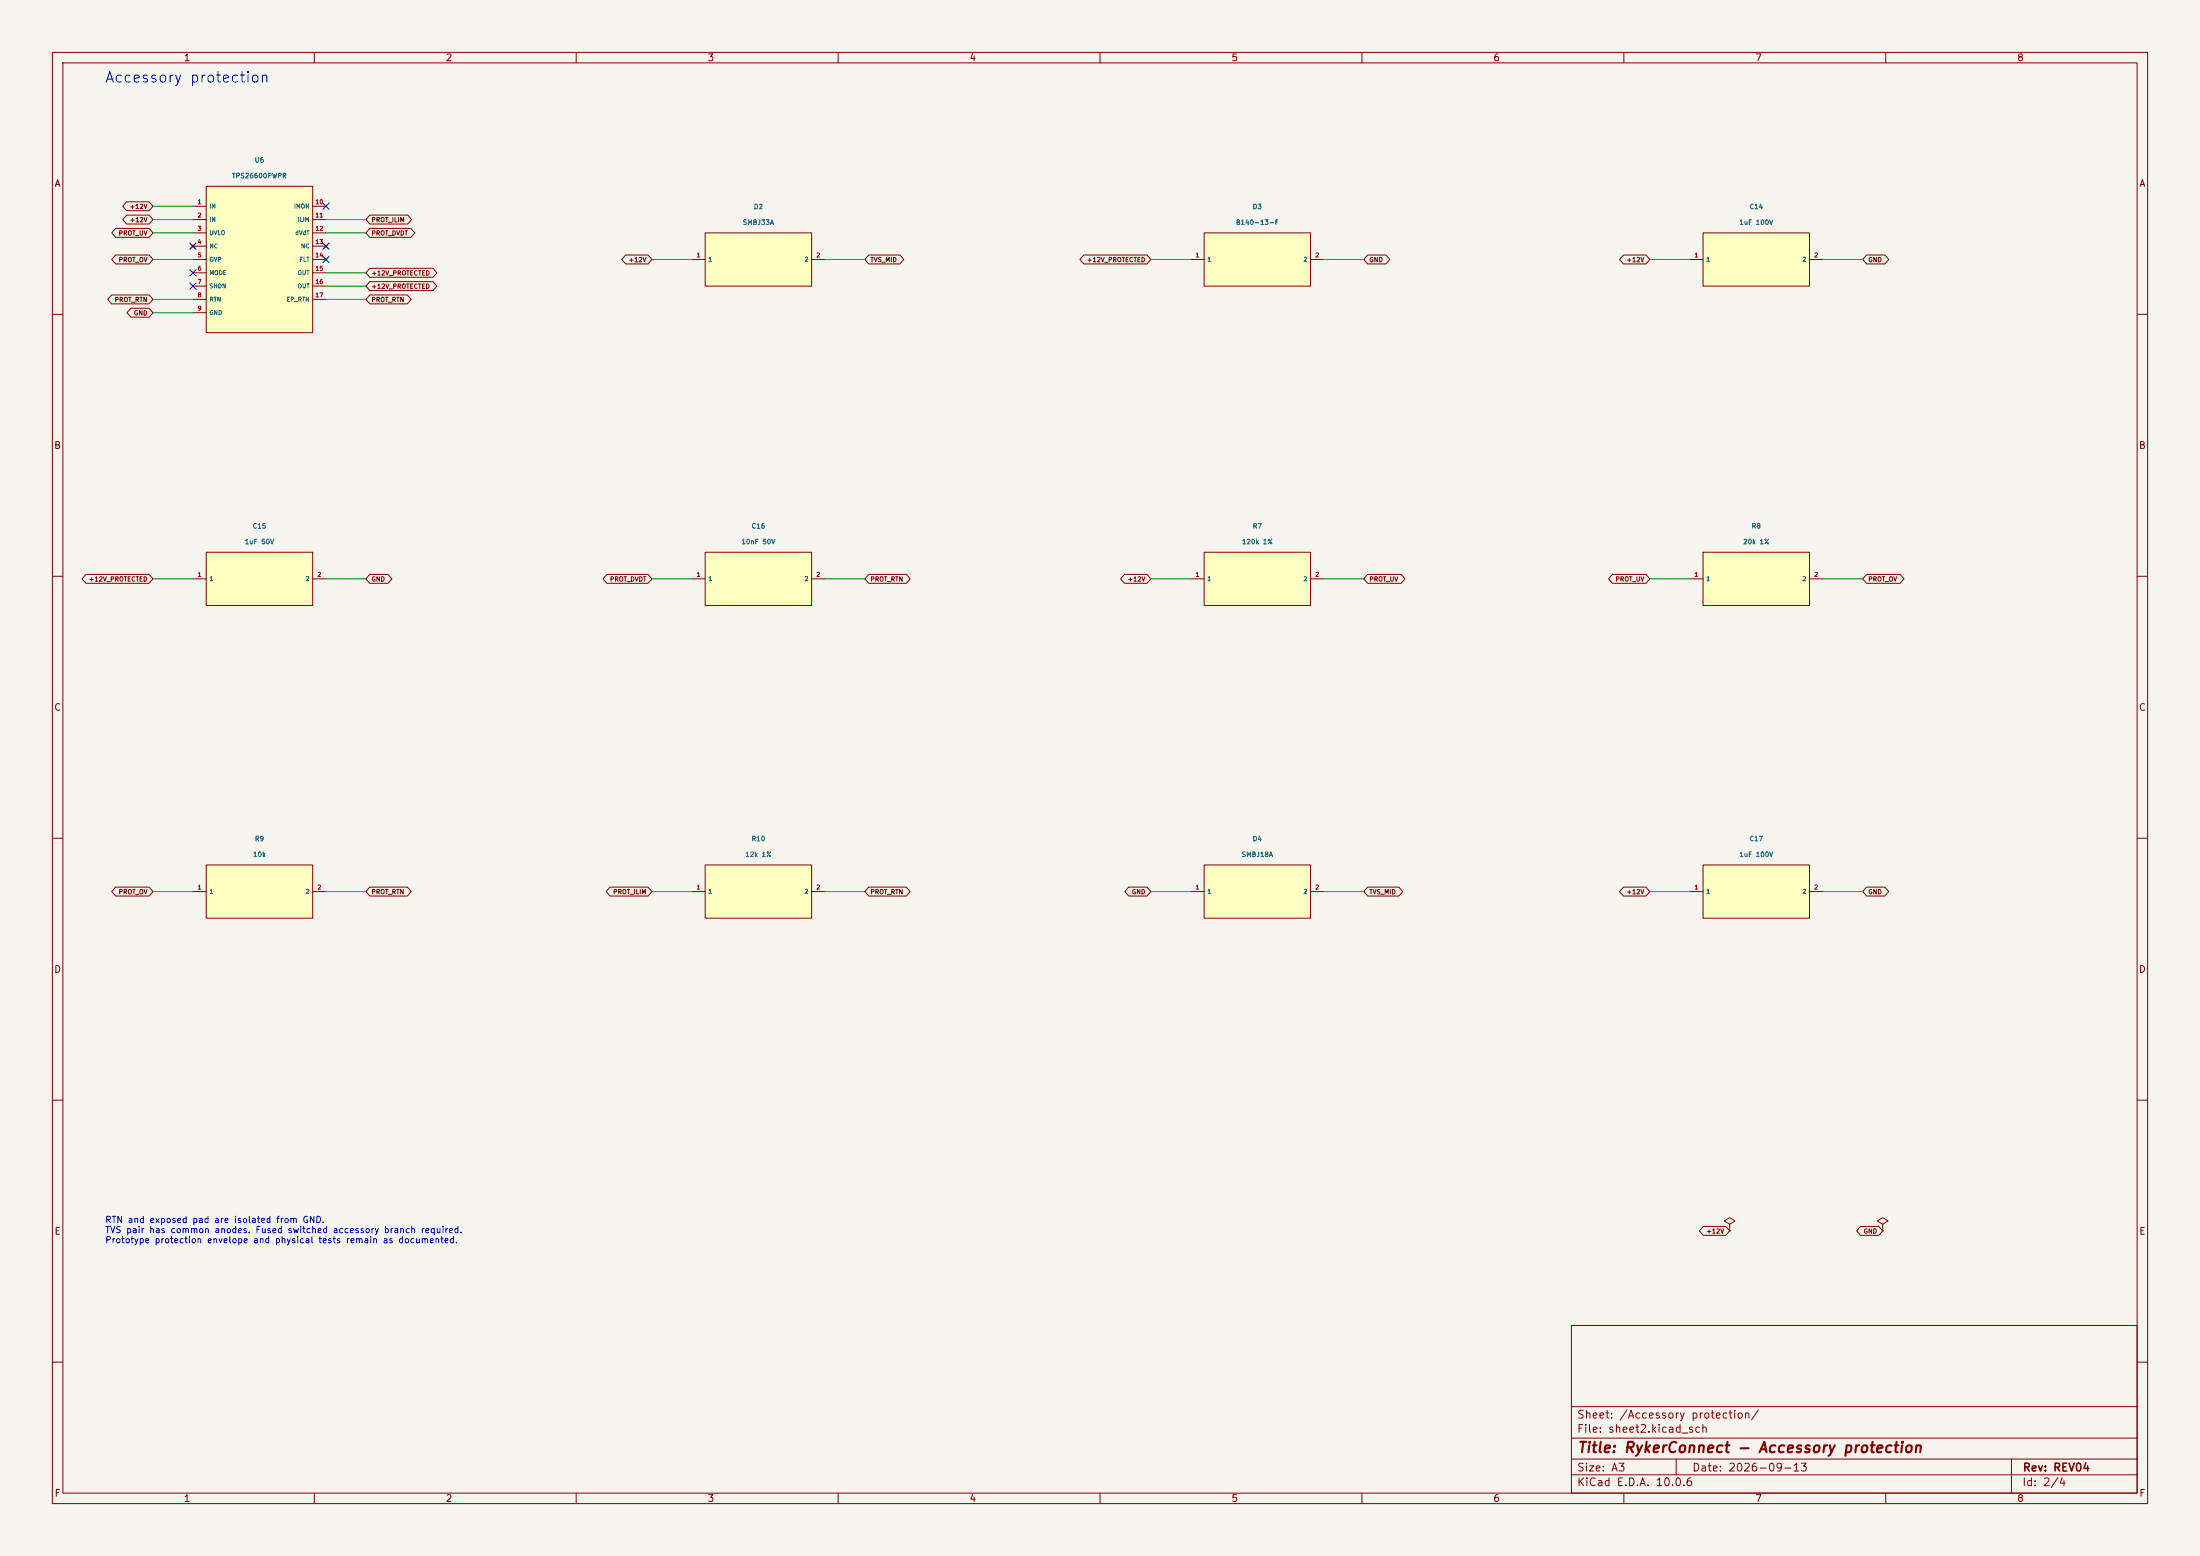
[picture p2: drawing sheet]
(kicad_sch
 (version 20250114)
 (generator "eeschema")
 (paper "A3")
 (title_block
  (title "RykerConnect - Accessory protection")
  (date "2026-09-13")
  (rev "REV04"))
 (lib_symbols
  (symbol "RykerConnect:U6"
   (pin_names
    (offset 0.5)) (in_bom yes) (on_board yes)
   (property "Reference" "U6" (at 0 18.97 0) (effects (font (size 0.9 0.9))))
   (property "Value" "TPS26600PWPR" (at 0 15.97 0) (effects (font (size 0.9 0.9))))
   (symbol "U6_0_1"
    (rectangle (start -10.16 13.97) (end 10.16 -13.97) (stroke (width 0) (type default)) (fill (type background))))
   (symbol "U6_1_1"
    (pin power_in line (at -12.7 10.16 0) (length 2.54) (name "IN" (effects (font (size 0.8 0.8)))) (number "1" (effects (font (size 0.8 0.8)))))
    (pin passive line (at -12.7 7.62 0) (length 2.54) (name "IN" (effects (font (size 0.8 0.8)))) (number "2" (effects (font (size 0.8 0.8)))))
    (pin input line (at -12.7 5.08 0) (length 2.54) (name "UVLO" (effects (font (size 0.8 0.8)))) (number "3" (effects (font (size 0.8 0.8)))))
    (pin no_connect line (at -12.7 2.54 0) (length 2.54) (name "NC" (effects (font (size 0.8 0.8)))) (number "4" (effects (font (size 0.8 0.8)))))
    (pin input line (at -12.7 0.0 0) (length 2.54) (name "OVP" (effects (font (size 0.8 0.8)))) (number "5" (effects (font (size 0.8 0.8)))))
    (pin input line (at -12.7 -2.54 0) (length 2.54) (name "MODE" (effects (font (size 0.8 0.8)))) (number "6" (effects (font (size 0.8 0.8)))))
    (pin input line (at -12.7 -5.08 0) (length 2.54) (name "SHDN" (effects (font (size 0.8 0.8)))) (number "7" (effects (font (size 0.8 0.8)))))
    (pin power_out line (at -12.7 -7.62 0) (length 2.54) (name "RTN" (effects (font (size 0.8 0.8)))) (number "8" (effects (font (size 0.8 0.8)))))
    (pin power_in line (at -12.7 -10.16 0) (length 2.54) (name "GND" (effects (font (size 0.8 0.8)))) (number "9" (effects (font (size 0.8 0.8)))))
    (pin output line (at 12.7 10.16 180) (length 2.54) (name "IMON" (effects (font (size 0.8 0.8)))) (number "10" (effects (font (size 0.8 0.8)))))
    (pin passive line (at 12.7 7.62 180) (length 2.54) (name "ILIM" (effects (font (size 0.8 0.8)))) (number "11" (effects (font (size 0.8 0.8)))))
    (pin passive line (at 12.7 5.08 180) (length 2.54) (name "dVdT" (effects (font (size 0.8 0.8)))) (number "12" (effects (font (size 0.8 0.8)))))
    (pin no_connect line (at 12.7 2.54 180) (length 2.54) (name "NC" (effects (font (size 0.8 0.8)))) (number "13" (effects (font (size 0.8 0.8)))))
    (pin open_collector line (at 12.7 0.0 180) (length 2.54) (name "FLT" (effects (font (size 0.8 0.8)))) (number "14" (effects (font (size 0.8 0.8)))))
    (pin power_out line (at 12.7 -2.54 180) (length 2.54) (name "OUT" (effects (font (size 0.8 0.8)))) (number "15" (effects (font (size 0.8 0.8)))))
    (pin passive line (at 12.7 -5.08 180) (length 2.54) (name "OUT" (effects (font (size 0.8 0.8)))) (number "16" (effects (font (size 0.8 0.8)))))
    (pin passive line (at 12.7 -7.62 180) (length 2.54) (name "EP_RTN" (effects (font (size 0.8 0.8)))) (number "17" (effects (font (size 0.8 0.8)))))))
  (symbol "RykerConnect:D2"
   (pin_names
    (offset 0.5)) (in_bom yes) (on_board yes)
   (property "Reference" "D2" (at 0 10.08 0) (effects (font (size 0.9 0.9))))
   (property "Value" "SMBJ33A" (at 0 7.08 0) (effects (font (size 0.9 0.9))))
   (symbol "D2_0_1"
    (rectangle (start -10.16 5.08) (end 10.16 -5.08) (stroke (width 0) (type default)) (fill (type background))))
   (symbol "D2_1_1"
    (pin passive line (at -12.7 0.0 0) (length 2.54) (name "1" (effects (font (size 0.8 0.8)))) (number "1" (effects (font (size 0.8 0.8)))))
    (pin passive line (at 12.7 0.0 180) (length 2.54) (name "2" (effects (font (size 0.8 0.8)))) (number "2" (effects (font (size 0.8 0.8)))))))
  (symbol "RykerConnect:D3"
   (pin_names
    (offset 0.5)) (in_bom yes) (on_board yes)
   (property "Reference" "D3" (at 0 10.08 0) (effects (font (size 0.9 0.9))))
   (property "Value" "B140-13-F" (at 0 7.08 0) (effects (font (size 0.9 0.9))))
   (symbol "D3_0_1"
    (rectangle (start -10.16 5.08) (end 10.16 -5.08) (stroke (width 0) (type default)) (fill (type background))))
   (symbol "D3_1_1"
    (pin passive line (at -12.7 0.0 0) (length 2.54) (name "1" (effects (font (size 0.8 0.8)))) (number "1" (effects (font (size 0.8 0.8)))))
    (pin passive line (at 12.7 0.0 180) (length 2.54) (name "2" (effects (font (size 0.8 0.8)))) (number "2" (effects (font (size 0.8 0.8)))))))
  (symbol "RykerConnect:C14"
   (pin_names
    (offset 0.5)) (in_bom yes) (on_board yes)
   (property "Reference" "C14" (at 0 10.08 0) (effects (font (size 0.9 0.9))))
   (property "Value" "1uF 100V" (at 0 7.08 0) (effects (font (size 0.9 0.9))))
   (symbol "C14_0_1"
    (rectangle (start -10.16 5.08) (end 10.16 -5.08) (stroke (width 0) (type default)) (fill (type background))))
   (symbol "C14_1_1"
    (pin passive line (at -12.7 0.0 0) (length 2.54) (name "1" (effects (font (size 0.8 0.8)))) (number "1" (effects (font (size 0.8 0.8)))))
    (pin passive line (at 12.7 0.0 180) (length 2.54) (name "2" (effects (font (size 0.8 0.8)))) (number "2" (effects (font (size 0.8 0.8)))))))
  (symbol "RykerConnect:C15"
   (pin_names
    (offset 0.5)) (in_bom yes) (on_board yes)
   (property "Reference" "C15" (at 0 10.08 0) (effects (font (size 0.9 0.9))))
   (property "Value" "1uF 50V" (at 0 7.08 0) (effects (font (size 0.9 0.9))))
   (symbol "C15_0_1"
    (rectangle (start -10.16 5.08) (end 10.16 -5.08) (stroke (width 0) (type default)) (fill (type background))))
   (symbol "C15_1_1"
    (pin passive line (at -12.7 0.0 0) (length 2.54) (name "1" (effects (font (size 0.8 0.8)))) (number "1" (effects (font (size 0.8 0.8)))))
    (pin passive line (at 12.7 0.0 180) (length 2.54) (name "2" (effects (font (size 0.8 0.8)))) (number "2" (effects (font (size 0.8 0.8)))))))
  (symbol "RykerConnect:C16"
   (pin_names
    (offset 0.5)) (in_bom yes) (on_board yes)
   (property "Reference" "C16" (at 0 10.08 0) (effects (font (size 0.9 0.9))))
   (property "Value" "10nF 50V" (at 0 7.08 0) (effects (font (size 0.9 0.9))))
   (symbol "C16_0_1"
    (rectangle (start -10.16 5.08) (end 10.16 -5.08) (stroke (width 0) (type default)) (fill (type background))))
   (symbol "C16_1_1"
    (pin passive line (at -12.7 0.0 0) (length 2.54) (name "1" (effects (font (size 0.8 0.8)))) (number "1" (effects (font (size 0.8 0.8)))))
    (pin passive line (at 12.7 0.0 180) (length 2.54) (name "2" (effects (font (size 0.8 0.8)))) (number "2" (effects (font (size 0.8 0.8)))))))
  (symbol "RykerConnect:R7"
   (pin_names
    (offset 0.5)) (in_bom yes) (on_board yes)
   (property "Reference" "R7" (at 0 10.08 0) (effects (font (size 0.9 0.9))))
   (property "Value" "120k 1%" (at 0 7.08 0) (effects (font (size 0.9 0.9))))
   (symbol "R7_0_1"
    (rectangle (start -10.16 5.08) (end 10.16 -5.08) (stroke (width 0) (type default)) (fill (type background))))
   (symbol "R7_1_1"
    (pin passive line (at -12.7 0.0 0) (length 2.54) (name "1" (effects (font (size 0.8 0.8)))) (number "1" (effects (font (size 0.8 0.8)))))
    (pin passive line (at 12.7 0.0 180) (length 2.54) (name "2" (effects (font (size 0.8 0.8)))) (number "2" (effects (font (size 0.8 0.8)))))))
  (symbol "RykerConnect:R8"
   (pin_names
    (offset 0.5)) (in_bom yes) (on_board yes)
   (property "Reference" "R8" (at 0 10.08 0) (effects (font (size 0.9 0.9))))
   (property "Value" "20k 1%" (at 0 7.08 0) (effects (font (size 0.9 0.9))))
   (symbol "R8_0_1"
    (rectangle (start -10.16 5.08) (end 10.16 -5.08) (stroke (width 0) (type default)) (fill (type background))))
   (symbol "R8_1_1"
    (pin passive line (at -12.7 0.0 0) (length 2.54) (name "1" (effects (font (size 0.8 0.8)))) (number "1" (effects (font (size 0.8 0.8)))))
    (pin passive line (at 12.7 0.0 180) (length 2.54) (name "2" (effects (font (size 0.8 0.8)))) (number "2" (effects (font (size 0.8 0.8)))))))
  (symbol "RykerConnect:R9"
   (pin_names
    (offset 0.5)) (in_bom yes) (on_board yes)
   (property "Reference" "R9" (at 0 10.08 0) (effects (font (size 0.9 0.9))))
   (property "Value" "10k" (at 0 7.08 0) (effects (font (size 0.9 0.9))))
   (symbol "R9_0_1"
    (rectangle (start -10.16 5.08) (end 10.16 -5.08) (stroke (width 0) (type default)) (fill (type background))))
   (symbol "R9_1_1"
    (pin passive line (at -12.7 0.0 0) (length 2.54) (name "1" (effects (font (size 0.8 0.8)))) (number "1" (effects (font (size 0.8 0.8)))))
    (pin passive line (at 12.7 0.0 180) (length 2.54) (name "2" (effects (font (size 0.8 0.8)))) (number "2" (effects (font (size 0.8 0.8)))))))
  (symbol "RykerConnect:R10"
   (pin_names
    (offset 0.5)) (in_bom yes) (on_board yes)
   (property "Reference" "R10" (at 0 10.08 0) (effects (font (size 0.9 0.9))))
   (property "Value" "12k 1%" (at 0 7.08 0) (effects (font (size 0.9 0.9))))
   (symbol "R10_0_1"
    (rectangle (start -10.16 5.08) (end 10.16 -5.08) (stroke (width 0) (type default)) (fill (type background))))
   (symbol "R10_1_1"
    (pin passive line (at -12.7 0.0 0) (length 2.54) (name "1" (effects (font (size 0.8 0.8)))) (number "1" (effects (font (size 0.8 0.8)))))
    (pin passive line (at 12.7 0.0 180) (length 2.54) (name "2" (effects (font (size 0.8 0.8)))) (number "2" (effects (font (size 0.8 0.8)))))))
  (symbol "RykerConnect:D4"
   (pin_names
    (offset 0.5)) (in_bom yes) (on_board yes)
   (property "Reference" "D4" (at 0 10.08 0) (effects (font (size 0.9 0.9))))
   (property "Value" "SMBJ18A" (at 0 7.08 0) (effects (font (size 0.9 0.9))))
   (symbol "D4_0_1"
    (rectangle (start -10.16 5.08) (end 10.16 -5.08) (stroke (width 0) (type default)) (fill (type background))))
   (symbol "D4_1_1"
    (pin passive line (at -12.7 0.0 0) (length 2.54) (name "1" (effects (font (size 0.8 0.8)))) (number "1" (effects (font (size 0.8 0.8)))))
    (pin passive line (at 12.7 0.0 180) (length 2.54) (name "2" (effects (font (size 0.8 0.8)))) (number "2" (effects (font (size 0.8 0.8)))))))
  (symbol "RykerConnect:C17"
   (pin_names
    (offset 0.5)) (in_bom yes) (on_board yes)
   (property "Reference" "C17" (at 0 10.08 0) (effects (font (size 0.9 0.9))))
   (property "Value" "1uF 100V" (at 0 7.08 0) (effects (font (size 0.9 0.9))))
   (symbol "C17_0_1"
    (rectangle (start -10.16 5.08) (end 10.16 -5.08) (stroke (width 0) (type default)) (fill (type background))))
   (symbol "C17_1_1"
    (pin passive line (at -12.7 0.0 0) (length 2.54) (name "1" (effects (font (size 0.8 0.8)))) (number "1" (effects (font (size 0.8 0.8)))))
    (pin passive line (at 12.7 0.0 180) (length 2.54) (name "2" (effects (font (size 0.8 0.8)))) (number "2" (effects (font (size 0.8 0.8)))))))
  (symbol "power:PWR_FLAG"
   (power global)
   (pin_numbers (hide yes))
   (pin_names
    (offset 0) (hide yes)) (exclude_from_sim no) (in_bom yes) (on_board yes)
   (in_pos_files yes)
   (duplicate_pin_numbers_are_jumpers no)
   (property "Reference" "#FLG" (at 0 1.905 0) (show_name no) (do_not_autoplace no) (hide yes) (effects (font (size 1.27 1.27))))
   (property "Value" "PWR_FLAG" (at 0 3.81 0) (show_name no) (do_not_autoplace no) (effects (font (size 1.27 1.27))))
   (property "Footprint" "" (at 0 0 0) (show_name no) (do_not_autoplace no) (hide yes) (effects (font (size 1.27 1.27))))
   (property "Datasheet" "" (at 0 0 0) (show_name no) (do_not_autoplace no) (hide yes) (effects (font (size 1.27 1.27))))
   (property "Description" "Special symbol for telling ERC where power comes from" (at 0 0 0) (show_name no) (do_not_autoplace no) (hide yes) (effects (font (size 1.27 1.27))))
   (symbol "PWR_FLAG_0_0"
    (pin power_out line (at 0 0 90) (length 0) (name "" (effects (font (size 1.27 1.27)))) (number "1" (effects (font (size 1.27 1.27))))))
   (symbol "PWR_FLAG_0_1"
    (polyline (pts (xy 0 0) (xy 0 1.27) (xy -1.016 1.905) (xy 0 2.54) (xy 1.016 1.905) (xy 0 1.27)) (stroke (width 0) (type default)) (fill (type none))))
   (embedded_fonts no)))
 (text "Accessory protection"
  (at 20 15 0)
  (effects (font (size 2 2)) (justify left)))
 (wire
  (pts (xy 36.83 39.37) (xy 29.21 39.37))
  (stroke (width 0) (type default)))
 (global_label "+12V"
  (shape bidirectional)
  (at 29.21 39.37 180)
  (effects (font (size 0.85 0.85)) (justify right)))
 (wire
  (pts (xy 36.83 41.91) (xy 29.21 41.91))
  (stroke (width 0) (type default)))
 (global_label "+12V"
  (shape bidirectional)
  (at 29.21 41.91 180)
  (effects (font (size 0.85 0.85)) (justify right)))
 (wire
  (pts (xy 36.83 44.45) (xy 29.21 44.45))
  (stroke (width 0) (type default)))
 (global_label "PROT_UV"
  (shape bidirectional)
  (at 29.21 44.45 180)
  (effects (font (size 0.85 0.85)) (justify right)))
 (no_connect
  (at 36.83 46.99))
 (wire
  (pts (xy 36.83 49.53) (xy 29.21 49.53))
  (stroke (width 0) (type default)))
 (global_label "PROT_OV"
  (shape bidirectional)
  (at 29.21 49.53 180)
  (effects (font (size 0.85 0.85)) (justify right)))
 (no_connect
  (at 36.83 52.07))
 (no_connect
  (at 36.83 54.61))
 (wire
  (pts (xy 36.83 57.15) (xy 29.21 57.15))
  (stroke (width 0) (type default)))
 (global_label "PROT_RTN"
  (shape bidirectional)
  (at 29.21 57.15 180)
  (effects (font (size 0.85 0.85)) (justify right)))
 (wire
  (pts (xy 36.83 59.69) (xy 29.21 59.69))
  (stroke (width 0) (type default)))
 (global_label "GND"
  (shape bidirectional)
  (at 29.21 59.69 180)
  (effects (font (size 0.85 0.85)) (justify right)))
 (no_connect
  (at 62.23 39.37))
 (wire
  (pts (xy 62.23 41.91) (xy 69.85 41.91))
  (stroke (width 0) (type default)))
 (global_label "PROT_ILIM"
  (shape bidirectional)
  (at 69.85 41.91 0)
  (effects (font (size 0.85 0.85)) (justify left)))
 (wire
  (pts (xy 62.23 44.45) (xy 69.85 44.45))
  (stroke (width 0) (type default)))
 (global_label "PROT_DVDT"
  (shape bidirectional)
  (at 69.85 44.45 0)
  (effects (font (size 0.85 0.85)) (justify left)))
 (no_connect
  (at 62.23 46.99))
 (no_connect
  (at 62.23 49.53))
 (wire
  (pts (xy 62.23 52.07) (xy 69.85 52.07))
  (stroke (width 0) (type default)))
 (global_label "+12V_PROTECTED"
  (shape bidirectional)
  (at 69.85 52.07 0)
  (effects (font (size 0.85 0.85)) (justify left)))
 (wire
  (pts (xy 62.23 54.61) (xy 69.85 54.61))
  (stroke (width 0) (type default)))
 (global_label "+12V_PROTECTED"
  (shape bidirectional)
  (at 69.85 54.61 0)
  (effects (font (size 0.85 0.85)) (justify left)))
 (wire
  (pts (xy 62.23 57.15) (xy 69.85 57.15))
  (stroke (width 0) (type default)))
 (global_label "PROT_RTN"
  (shape bidirectional)
  (at 69.85 57.15 0)
  (effects (font (size 0.85 0.85)) (justify left)))
 (symbol
  (lib_id "RykerConnect:U6")
  (at 49.53 49.53 0)
  (unit 1)
  (in_bom yes)
  (on_board yes)
  (dnp no)
  (property "Reference" "U6" (at 49.53 30.56 0) (effects (font (size 0.9 0.9))))
  (property "Value" "TPS26600PWPR" (at 49.53 33.56 0) (effects (font (size 0.9 0.9))))
  (property "Footprint" "RykerConnect:U6_U6_Protection_HTSSOP16_PWP0016A" (at 49.53 49.53 0) (effects (font (size 0.9 0.9)) (hide yes)))
  (property "MPN" "TPS26600PWPR" (at 49.53 49.53 0) (effects (font (size 0.9 0.9)) (hide yes)))
  (property "LCSC" "C544399" (at 49.53 49.53 0) (effects (font (size 0.9 0.9)) (hide yes))))
 (wire
  (pts (xy 132.08 49.53) (xy 124.46 49.53))
  (stroke (width 0) (type default)))
 (global_label "+12V"
  (shape bidirectional)
  (at 124.46 49.53 180)
  (effects (font (size 0.85 0.85)) (justify right)))
 (wire
  (pts (xy 157.48 49.53) (xy 165.1 49.53))
  (stroke (width 0) (type default)))
 (global_label "TVS_MID"
  (shape bidirectional)
  (at 165.1 49.53 0)
  (effects (font (size 0.85 0.85)) (justify left)))
 (symbol
  (lib_id "RykerConnect:D2")
  (at 144.78 49.53 0)
  (unit 1)
  (in_bom yes)
  (on_board yes)
  (dnp no)
  (property "Reference" "D2" (at 144.78 39.45 0) (effects (font (size 0.9 0.9))))
  (property "Value" "SMBJ33A" (at 144.78 42.45 0) (effects (font (size 0.9 0.9))))
  (property "Footprint" "RykerConnect:D2_D_SMB" (at 144.78 49.53 0) (effects (font (size 0.9 0.9)) (hide yes)))
  (property "MPN" "SMBJ33A" (at 144.78 49.53 0) (effects (font (size 0.9 0.9)) (hide yes)))
  (property "LCSC" "C224019" (at 144.78 49.53 0) (effects (font (size 0.9 0.9)) (hide yes))))
 (wire
  (pts (xy 227.33 49.53) (xy 219.71 49.53))
  (stroke (width 0) (type default)))
 (global_label "+12V_PROTECTED"
  (shape bidirectional)
  (at 219.71 49.53 180)
  (effects (font (size 0.85 0.85)) (justify right)))
 (wire
  (pts (xy 252.73 49.53) (xy 260.35 49.53))
  (stroke (width 0) (type default)))
 (global_label "GND"
  (shape bidirectional)
  (at 260.35 49.53 0)
  (effects (font (size 0.85 0.85)) (justify left)))
 (symbol
  (lib_id "RykerConnect:D3")
  (at 240.03 49.53 0)
  (unit 1)
  (in_bom yes)
  (on_board yes)
  (dnp no)
  (property "Reference" "D3" (at 240.03 39.45 0) (effects (font (size 0.9 0.9))))
  (property "Value" "B140-13-F" (at 240.03 42.45 0) (effects (font (size 0.9 0.9))))
  (property "Footprint" "RykerConnect:D3_D_SMA" (at 240.03 49.53 0) (effects (font (size 0.9 0.9)) (hide yes)))
  (property "MPN" "B140-13-F" (at 240.03 49.53 0) (effects (font (size 0.9 0.9)) (hide yes)))
  (property "LCSC" "C15759" (at 240.03 49.53 0) (effects (font (size 0.9 0.9)) (hide yes))))
 (wire
  (pts (xy 322.58 49.53) (xy 314.96 49.53))
  (stroke (width 0) (type default)))
 (global_label "+12V"
  (shape bidirectional)
  (at 314.96 49.53 180)
  (effects (font (size 0.85 0.85)) (justify right)))
 (wire
  (pts (xy 347.98 49.53) (xy 355.6 49.53))
  (stroke (width 0) (type default)))
 (global_label "GND"
  (shape bidirectional)
  (at 355.6 49.53 0)
  (effects (font (size 0.85 0.85)) (justify left)))
 (symbol
  (lib_id "RykerConnect:C14")
  (at 335.28 49.53 0)
  (unit 1)
  (in_bom yes)
  (on_board yes)
  (dnp no)
  (property "Reference" "C14" (at 335.28 39.45 0) (effects (font (size 0.9 0.9))))
  (property "Value" "1uF 100V" (at 335.28 42.45 0) (effects (font (size 0.9 0.9))))
  (property "Footprint" "RykerConnect:C14_C_1206_3216Metric" (at 335.28 49.53 0) (effects (font (size 0.9 0.9)) (hide yes)))
  (property "MPN" "CL31B105KCHNNNE" (at 335.28 49.53 0) (effects (font (size 0.9 0.9)) (hide yes)))
  (property "LCSC" "C13832" (at 335.28 49.53 0) (effects (font (size 0.9 0.9)) (hide yes))))
 (wire
  (pts (xy 36.83 110.49) (xy 29.21 110.49))
  (stroke (width 0) (type default)))
 (global_label "+12V_PROTECTED"
  (shape bidirectional)
  (at 29.21 110.49 180)
  (effects (font (size 0.85 0.85)) (justify right)))
 (wire
  (pts (xy 62.23 110.49) (xy 69.85 110.49))
  (stroke (width 0) (type default)))
 (global_label "GND"
  (shape bidirectional)
  (at 69.85 110.49 0)
  (effects (font (size 0.85 0.85)) (justify left)))
 (symbol
  (lib_id "RykerConnect:C15")
  (at 49.53 110.49 0)
  (unit 1)
  (in_bom yes)
  (on_board yes)
  (dnp no)
  (property "Reference" "C15" (at 49.53 100.41 0) (effects (font (size 0.9 0.9))))
  (property "Value" "1uF 50V" (at 49.53 103.41 0) (effects (font (size 0.9 0.9))))
  (property "Footprint" "RykerConnect:C15_C_0805_2012Metric" (at 49.53 110.49 0) (effects (font (size 0.9 0.9)) (hide yes)))
  (property "MPN" "CL21B105KBFNNNE" (at 49.53 110.49 0) (effects (font (size 0.9 0.9)) (hide yes)))
  (property "LCSC" "C28323" (at 49.53 110.49 0) (effects (font (size 0.9 0.9)) (hide yes))))
 (wire
  (pts (xy 132.08 110.49) (xy 124.46 110.49))
  (stroke (width 0) (type default)))
 (global_label "PROT_DVDT"
  (shape bidirectional)
  (at 124.46 110.49 180)
  (effects (font (size 0.85 0.85)) (justify right)))
 (wire
  (pts (xy 157.48 110.49) (xy 165.1 110.49))
  (stroke (width 0) (type default)))
 (global_label "PROT_RTN"
  (shape bidirectional)
  (at 165.1 110.49 0)
  (effects (font (size 0.85 0.85)) (justify left)))
 (symbol
  (lib_id "RykerConnect:C16")
  (at 144.78 110.49 0)
  (unit 1)
  (in_bom yes)
  (on_board yes)
  (dnp no)
  (property "Reference" "C16" (at 144.78 100.41 0) (effects (font (size 0.9 0.9))))
  (property "Value" "10nF 50V" (at 144.78 103.41 0) (effects (font (size 0.9 0.9))))
  (property "Footprint" "RykerConnect:C16_C_0603_1608Metric" (at 144.78 110.49 0) (effects (font (size 0.9 0.9)) (hide yes)))
  (property "MPN" "CL10B103KB8NNNC" (at 144.78 110.49 0) (effects (font (size 0.9 0.9)) (hide yes)))
  (property "LCSC" "C1589" (at 144.78 110.49 0) (effects (font (size 0.9 0.9)) (hide yes))))
 (wire
  (pts (xy 227.33 110.49) (xy 219.71 110.49))
  (stroke (width 0) (type default)))
 (global_label "+12V"
  (shape bidirectional)
  (at 219.71 110.49 180)
  (effects (font (size 0.85 0.85)) (justify right)))
 (wire
  (pts (xy 252.73 110.49) (xy 260.35 110.49))
  (stroke (width 0) (type default)))
 (global_label "PROT_UV"
  (shape bidirectional)
  (at 260.35 110.49 0)
  (effects (font (size 0.85 0.85)) (justify left)))
 (symbol
  (lib_id "RykerConnect:R7")
  (at 240.03 110.49 0)
  (unit 1)
  (in_bom yes)
  (on_board yes)
  (dnp no)
  (property "Reference" "R7" (at 240.03 100.41 0) (effects (font (size 0.9 0.9))))
  (property "Value" "120k 1%" (at 240.03 103.41 0) (effects (font (size 0.9 0.9))))
  (property "Footprint" "RykerConnect:R7_R_0603_1608Metric" (at 240.03 110.49 0) (effects (font (size 0.9 0.9)) (hide yes)))
  (property "MPN" "RC0603FR-07120KL" (at 240.03 110.49 0) (effects (font (size 0.9 0.9)) (hide yes)))
  (property "LCSC" "C114607" (at 240.03 110.49 0) (effects (font (size 0.9 0.9)) (hide yes))))
 (wire
  (pts (xy 322.58 110.49) (xy 314.96 110.49))
  (stroke (width 0) (type default)))
 (global_label "PROT_UV"
  (shape bidirectional)
  (at 314.96 110.49 180)
  (effects (font (size 0.85 0.85)) (justify right)))
 (wire
  (pts (xy 347.98 110.49) (xy 355.6 110.49))
  (stroke (width 0) (type default)))
 (global_label "PROT_OV"
  (shape bidirectional)
  (at 355.6 110.49 0)
  (effects (font (size 0.85 0.85)) (justify left)))
 (symbol
  (lib_id "RykerConnect:R8")
  (at 335.28 110.49 0)
  (unit 1)
  (in_bom yes)
  (on_board yes)
  (dnp no)
  (property "Reference" "R8" (at 335.28 100.41 0) (effects (font (size 0.9 0.9))))
  (property "Value" "20k 1%" (at 335.28 103.41 0) (effects (font (size 0.9 0.9))))
  (property "Footprint" "RykerConnect:R8_R_0603_1608Metric" (at 335.28 110.49 0) (effects (font (size 0.9 0.9)) (hide yes)))
  (property "MPN" "RC0603FR-0720KL" (at 335.28 110.49 0) (effects (font (size 0.9 0.9)) (hide yes)))
  (property "LCSC" "C105575" (at 335.28 110.49 0) (effects (font (size 0.9 0.9)) (hide yes))))
 (wire
  (pts (xy 36.83 170.18) (xy 29.21 170.18))
  (stroke (width 0) (type default)))
 (global_label "PROT_OV"
  (shape bidirectional)
  (at 29.21 170.18 180)
  (effects (font (size 0.85 0.85)) (justify right)))
 (wire
  (pts (xy 62.23 170.18) (xy 69.85 170.18))
  (stroke (width 0) (type default)))
 (global_label "PROT_RTN"
  (shape bidirectional)
  (at 69.85 170.18 0)
  (effects (font (size 0.85 0.85)) (justify left)))
 (symbol
  (lib_id "RykerConnect:R9")
  (at 49.53 170.18 0)
  (unit 1)
  (in_bom yes)
  (on_board yes)
  (dnp no)
  (property "Reference" "R9" (at 49.53 160.1 0) (effects (font (size 0.9 0.9))))
  (property "Value" "10k" (at 49.53 163.1 0) (effects (font (size 0.9 0.9))))
  (property "Footprint" "RykerConnect:R9_R_0603_1608Metric" (at 49.53 170.18 0) (effects (font (size 0.9 0.9)) (hide yes)))
  (property "MPN" "0603WAF1002T5E" (at 49.53 170.18 0) (effects (font (size 0.9 0.9)) (hide yes)))
  (property "LCSC" "C25804" (at 49.53 170.18 0) (effects (font (size 0.9 0.9)) (hide yes))))
 (wire
  (pts (xy 132.08 170.18) (xy 124.46 170.18))
  (stroke (width 0) (type default)))
 (global_label "PROT_ILIM"
  (shape bidirectional)
  (at 124.46 170.18 180)
  (effects (font (size 0.85 0.85)) (justify right)))
 (wire
  (pts (xy 157.48 170.18) (xy 165.1 170.18))
  (stroke (width 0) (type default)))
 (global_label "PROT_RTN"
  (shape bidirectional)
  (at 165.1 170.18 0)
  (effects (font (size 0.85 0.85)) (justify left)))
 (symbol
  (lib_id "RykerConnect:R10")
  (at 144.78 170.18 0)
  (unit 1)
  (in_bom yes)
  (on_board yes)
  (dnp no)
  (property "Reference" "R10" (at 144.78 160.1 0) (effects (font (size 0.9 0.9))))
  (property "Value" "12k 1%" (at 144.78 163.1 0) (effects (font (size 0.9 0.9))))
  (property "Footprint" "RykerConnect:R10_R_0603_1608Metric" (at 144.78 170.18 0) (effects (font (size 0.9 0.9)) (hide yes)))
  (property "MPN" "RC0603FR-0712KL" (at 144.78 170.18 0) (effects (font (size 0.9 0.9)) (hide yes)))
  (property "LCSC" "C114659" (at 144.78 170.18 0) (effects (font (size 0.9 0.9)) (hide yes))))
 (wire
  (pts (xy 227.33 170.18) (xy 219.71 170.18))
  (stroke (width 0) (type default)))
 (global_label "GND"
  (shape bidirectional)
  (at 219.71 170.18 180)
  (effects (font (size 0.85 0.85)) (justify right)))
 (wire
  (pts (xy 252.73 170.18) (xy 260.35 170.18))
  (stroke (width 0) (type default)))
 (global_label "TVS_MID"
  (shape bidirectional)
  (at 260.35 170.18 0)
  (effects (font (size 0.85 0.85)) (justify left)))
 (symbol
  (lib_id "RykerConnect:D4")
  (at 240.03 170.18 0)
  (unit 1)
  (in_bom yes)
  (on_board yes)
  (dnp no)
  (property "Reference" "D4" (at 240.03 160.1 0) (effects (font (size 0.9 0.9))))
  (property "Value" "SMBJ18A" (at 240.03 163.1 0) (effects (font (size 0.9 0.9))))
  (property "Footprint" "RykerConnect:D4_D_SMB" (at 240.03 170.18 0) (effects (font (size 0.9 0.9)) (hide yes)))
  (property "MPN" "SMBJ18A" (at 240.03 170.18 0) (effects (font (size 0.9 0.9)) (hide yes)))
  (property "LCSC" "C151256" (at 240.03 170.18 0) (effects (font (size 0.9 0.9)) (hide yes))))
 (wire
  (pts (xy 322.58 170.18) (xy 314.96 170.18))
  (stroke (width 0) (type default)))
 (global_label "+12V"
  (shape bidirectional)
  (at 314.96 170.18 180)
  (effects (font (size 0.85 0.85)) (justify right)))
 (wire
  (pts (xy 347.98 170.18) (xy 355.6 170.18))
  (stroke (width 0) (type default)))
 (global_label "GND"
  (shape bidirectional)
  (at 355.6 170.18 0)
  (effects (font (size 0.85 0.85)) (justify left)))
 (symbol
  (lib_id "RykerConnect:C17")
  (at 335.28 170.18 0)
  (unit 1)
  (in_bom yes)
  (on_board yes)
  (dnp no)
  (property "Reference" "C17" (at 335.28 160.1 0) (effects (font (size 0.9 0.9))))
  (property "Value" "1uF 100V" (at 335.28 163.1 0) (effects (font (size 0.9 0.9))))
  (property "Footprint" "RykerConnect:C17_C_1206_3216Metric" (at 335.28 170.18 0) (effects (font (size 0.9 0.9)) (hide yes)))
  (property "MPN" "CL31B105KCHNNNE" (at 335.28 170.18 0) (effects (font (size 0.9 0.9)) (hide yes)))
  (property "LCSC" "C13832" (at 335.28 170.18 0) (effects (font (size 0.9 0.9)) (hide yes))))
 (text "RTN and exposed pad are isolated from GND.\nTVS pair has common anodes. Fused switched accessory branch required.\nPrototype protection envelope and physical tests remain as documented."
  (at 20 235 0)
  (effects (font (size 1.2 1.2)) (justify left)))
 (symbol
  (lib_id "power:PWR_FLAG")
  (at 330.2 234.95 0)
  (unit 1)
  (in_bom no)
  (on_board yes)
  (dnp no)
  (property "Reference" "#FLG2330.2" (at 330.2 234.95 0) (effects (font (size 0.9 0.9)) (hide yes)))
  (property "Value" "PWR_FLAG" (at 330.2 234.95 0) (effects (font (size 0.9 0.9)) (hide yes))))
 (global_label "+12V"
  (shape bidirectional)
  (at 330.2 234.95 180)
  (effects (font (size 0.85 0.85)) (justify right)))
 (symbol
  (lib_id "power:PWR_FLAG")
  (at 359.41 234.95 0)
  (unit 1)
  (in_bom no)
  (on_board yes)
  (dnp no)
  (property "Reference" "#FLG2359.41" (at 359.41 234.95 0) (effects (font (size 0.9 0.9)) (hide yes)))
  (property "Value" "PWR_FLAG" (at 359.41 234.95 0) (effects (font (size 0.9 0.9)) (hide yes))))
 (global_label "GND"
  (shape bidirectional)
  (at 359.41 234.95 180)
  (effects (font (size 0.85 0.85)) (justify right))))
